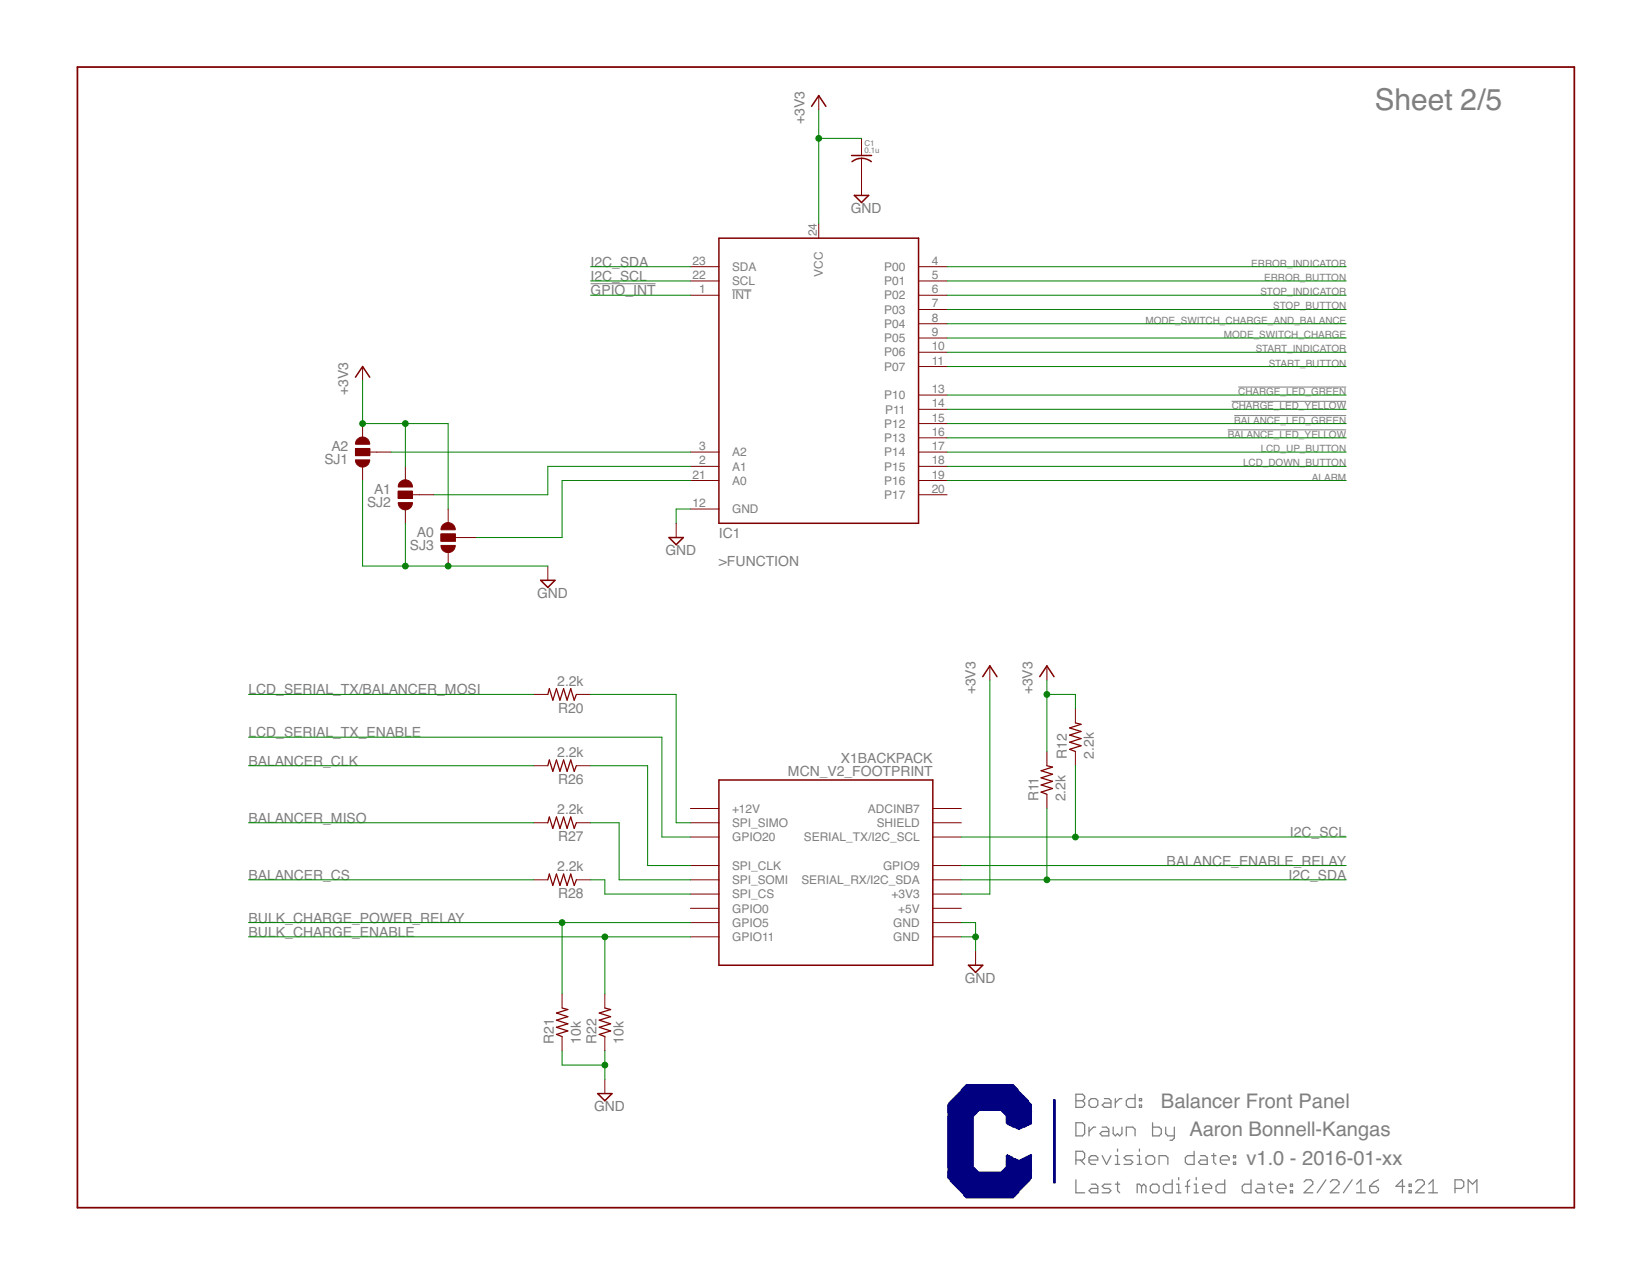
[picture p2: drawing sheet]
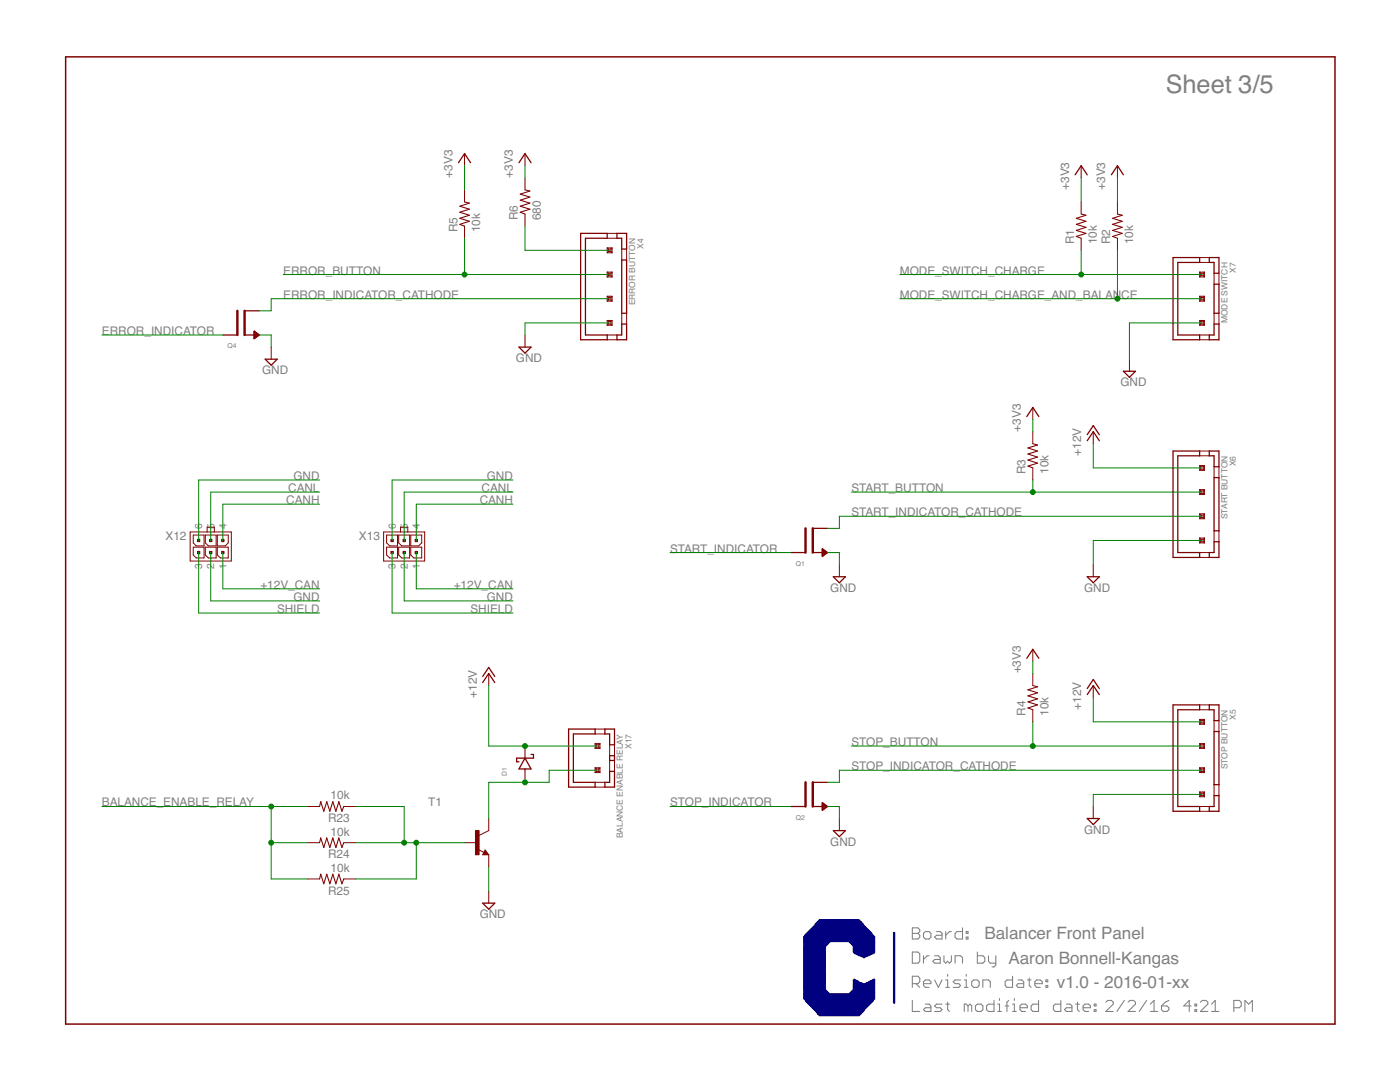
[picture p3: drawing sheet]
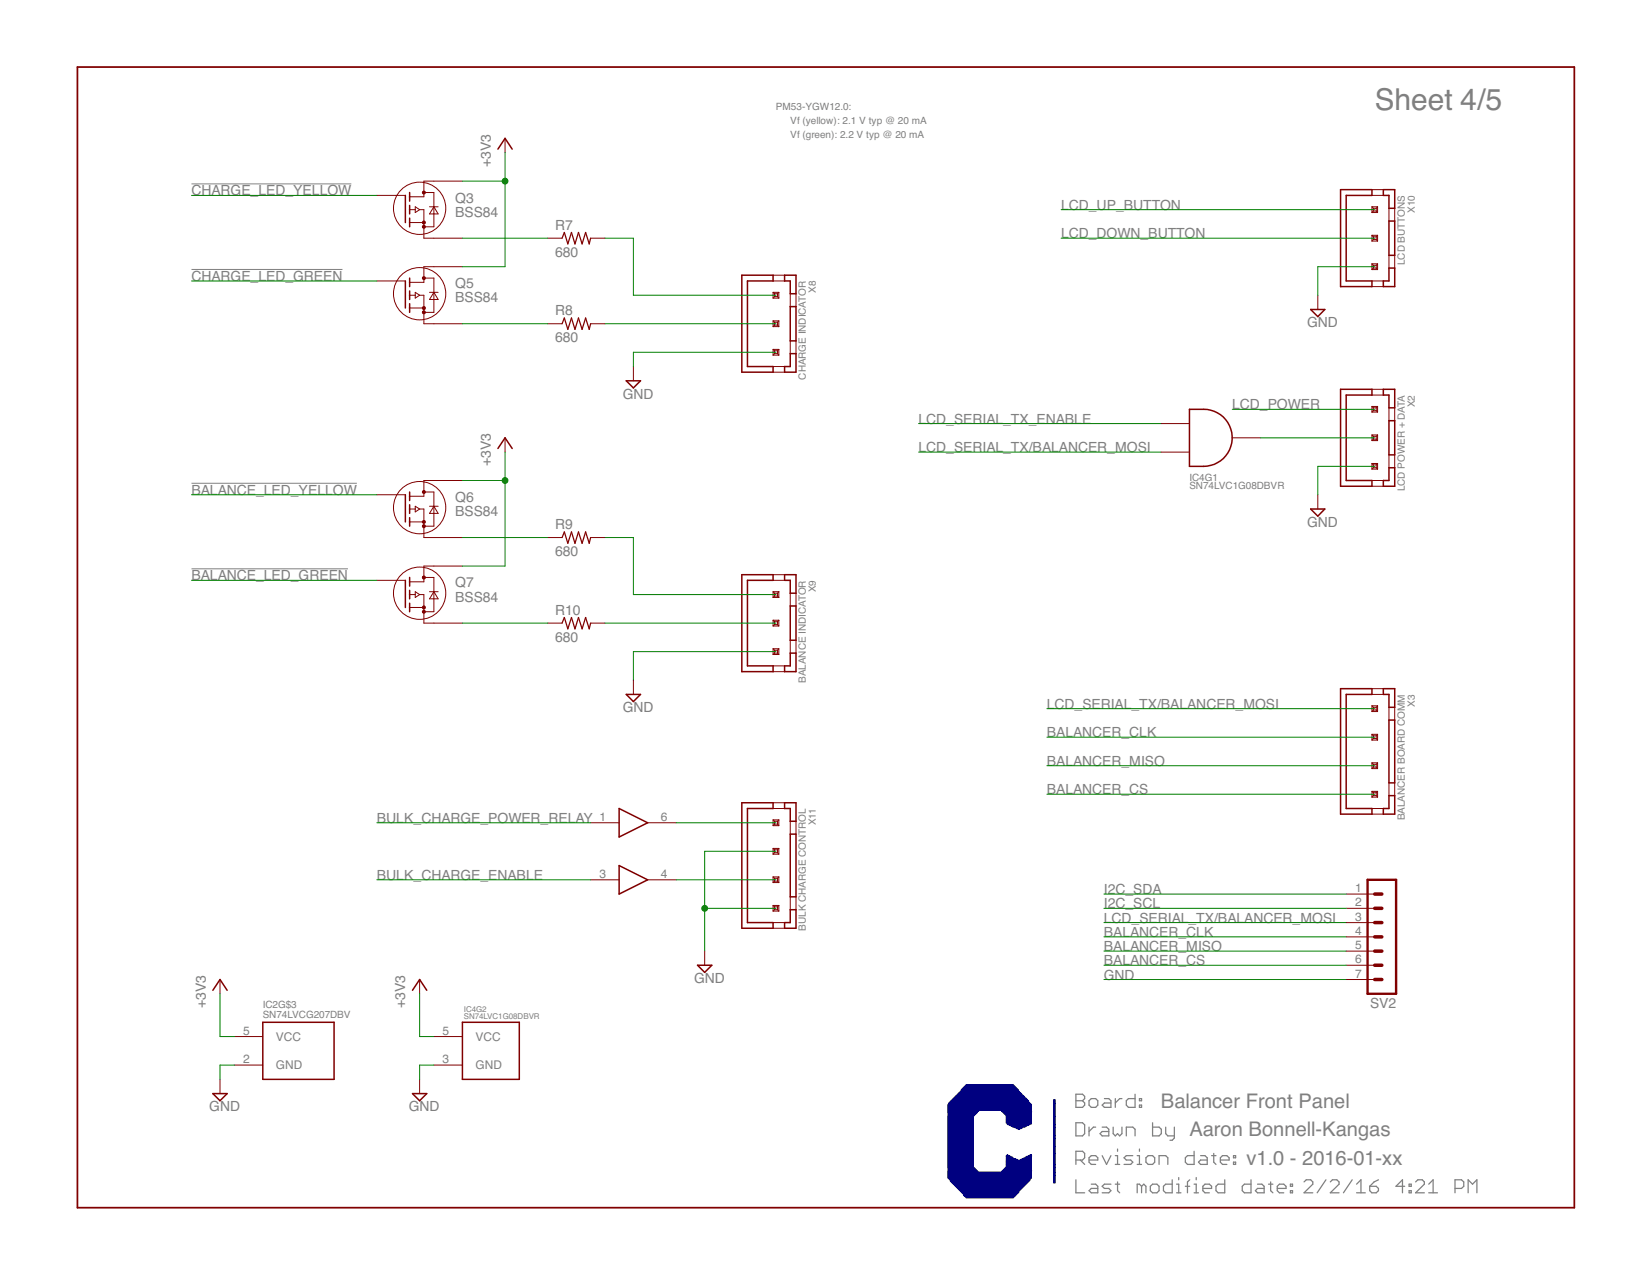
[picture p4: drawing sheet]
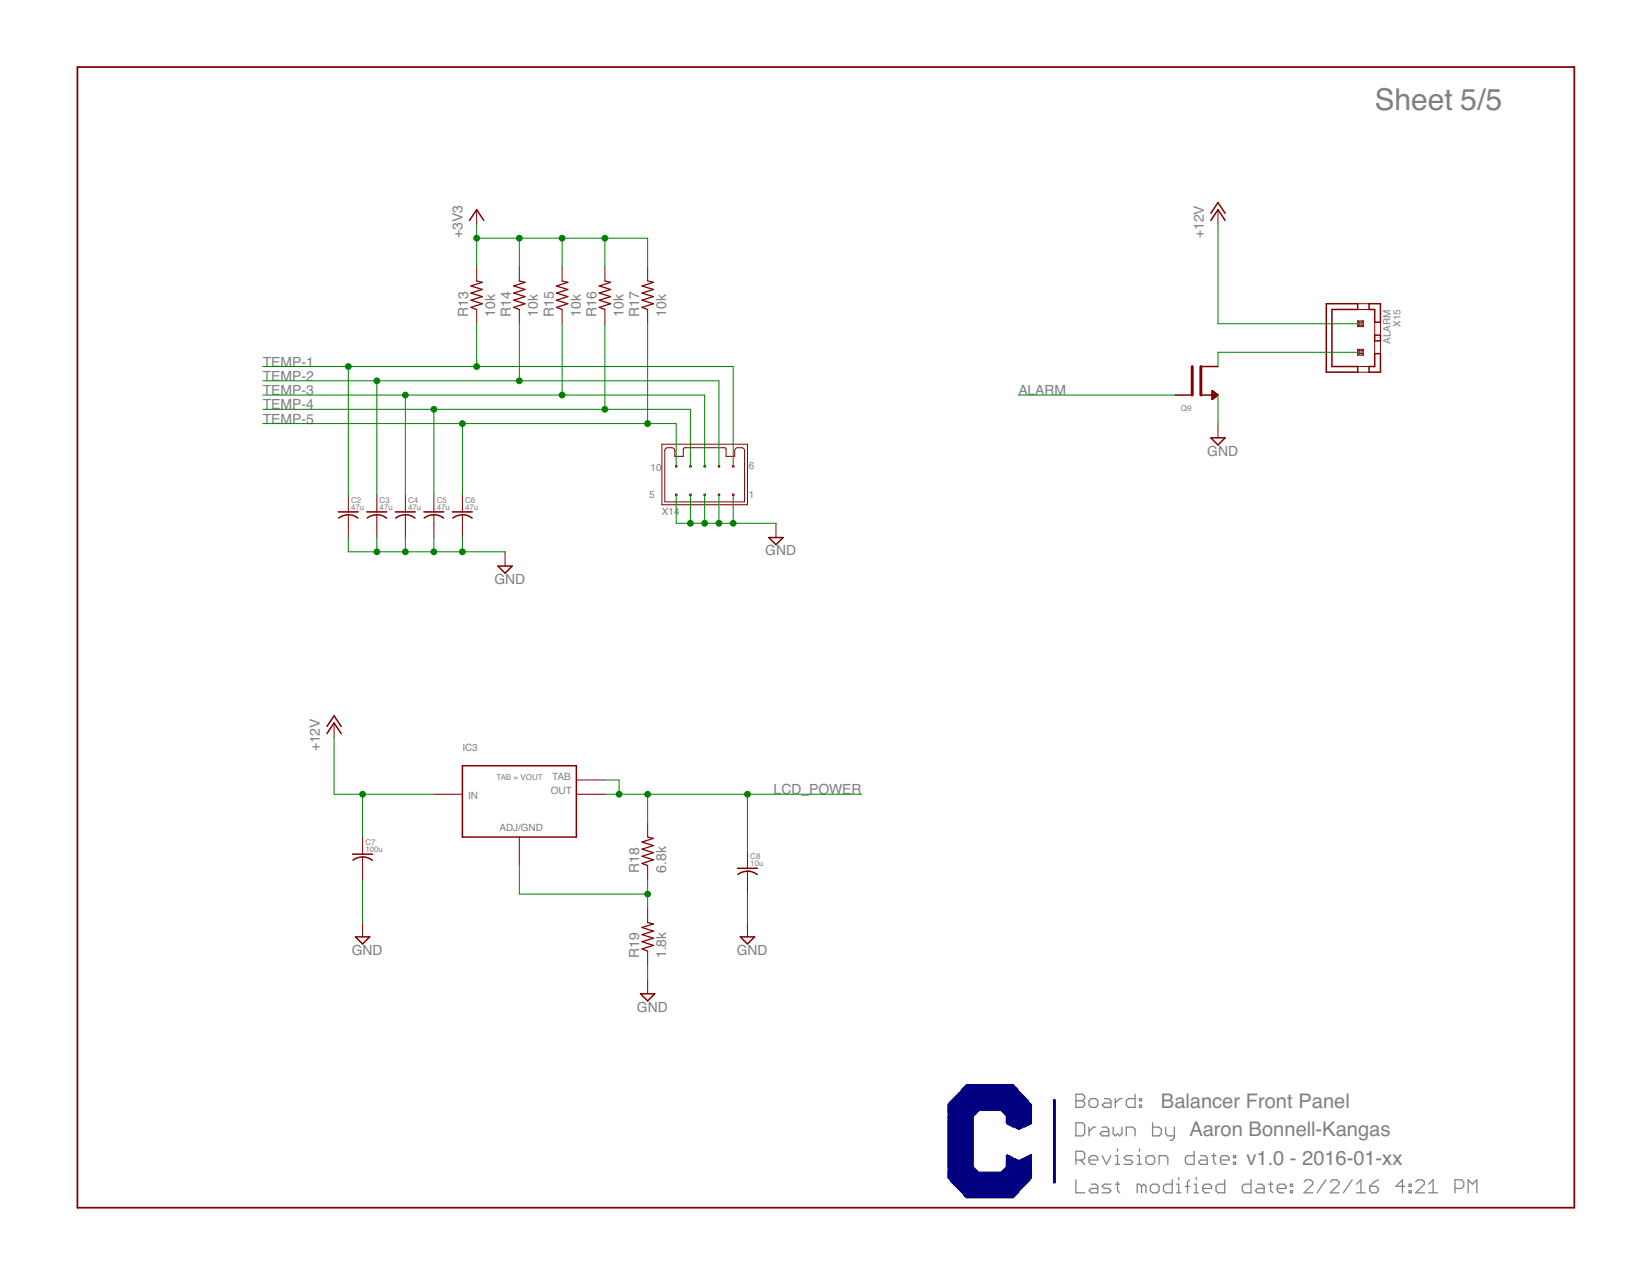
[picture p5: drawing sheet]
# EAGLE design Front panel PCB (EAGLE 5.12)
AUTHORNAME: Aaron Bonnell-Kangas; BOARDNAME: Balancer Front Panel; BOM: EXCLUDE; DATABASE: ../../../../../Component libraries/partsdb.txt; DESC: CAN HEADER; FUNCTION: BALANCER BOARD COMM; PARTNO: BCX38C; QTY: 2; REVISIONDATE: v1.0 - 2016-01-xx

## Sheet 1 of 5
X1-HDR1 (BOM-PART): BOM: INCLUDE; QTY: 1
X1-HDR2 (BOM-PART): BOM: INCLUDE; QTY: 1
X1-HDR3 (BOM-PART): BOM: INCLUDE; QTY: 1

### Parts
U$6  CURRENT-LOGO-0.25"  [CURRENT-0.25"]
X1  MCN_V2_FOOTPRINT  [MCN_V2_FOOTPRINT]
X16  BARREL_JACK-NO_CUTOUTS  [BARREL_JACK_5.5X2.1_NO-CUTOUTS]

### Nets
!GPIO_INT: X1.SENSORS-7(SENSORS:GP0) ; also sheet 2
+12V: X1.CAN-5(CAN:+12V) X16.1(TIP) ; also sheet 3,5
CANH: X1.CAN-6(CAN:CANH) ; also sheet 3
CANL: X1.CAN-4(CAN:CANL) ; also sheet 3
GND: X1.CAN-2(CAN:GND) X1.CAN-3(CAN:GND) X16.2(SLEEVE) ; also sheet 2,3,4,5
TEMP-1: X1.SENSORS-12(SENSORS:AIN-6) ; also sheet 5
TEMP-2: X1.SENSORS-11(SENSORS:AIN-5) ; also sheet 5
TEMP-3: X1.SENSORS-15(SENSORS:AIN-4) ; also sheet 5
TEMP-4: X1.SENSORS-16(SENSORS:AIN-3) ; also sheet 5
TEMP-5: X1.SENSORS-19(SENSORS:AIN-2) ; also sheet 5
Unconnected: X1.CAN-1(CAN:SHIELD) X1.SENSORS-1(SENSORS:AIN-7) X1.SENSORS-2(SENSORS:AIN-8) X1.SENSORS-3(SENSORS:GND) X1.SENSORS-4(SENSORS:GND) X1.SENSORS-5(SENSORS:AIN-9) X1.SENSORS-6(SENSORS:AIN-10) X1.SENSORS-8(SENSORS:GP1) X1.SENSORS-9(SENSORS:AIN-11) X1.SENSORS-10(SENSORS:AIN-12) X1.SENSORS-13(SENSORS:SHIELD) X1.SENSORS-14(SENSORS:+12V) X1.SENSORS-17(SENSORS:+5V) X1.SENSORS-18(SENSORS:+3V3) X1.SENSORS-20(SENSORS:AIN-1) X16.3(BREAK)

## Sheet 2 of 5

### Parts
C1  0.1u  C-USC0603  [C0603]
IC1  TCA9555PWR  [PW_(R-PDSO-G24)_(TSSOP-24)]
R11  2.2k  R-US_R0603  [R0603]
R12  2.2k  R-US_R0603  [R0603]
R20  2.2k  R-US_R0603  [R0603]
R21  10k  R-US_R0603  [R0603]
R22  10k  R-US_R0603  [R0603]
R26  2.2k  R-US_R0603  [R0603]
R27  2.2k  R-US_R0603  [R0603]
R28  2.2k  R-US_R0603  [R0603]
SJ1  A2  SOLDERJUMPER_2WAYPASTE1&2  [SJ_3_PASTE1&2]
SJ2  A1  SOLDERJUMPER_2WAYPASTE1&2  [SJ_3_PASTE1&2]
SJ3  A0  SOLDERJUMPER_2WAYPASTE1&2  [SJ_3_PASTE1&2]

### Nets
!BALANCE_LED_GREEN: IC1.15(P12) ; also sheet 4
!BALANCE_LED_YELLOW: IC1.16(P13) ; also sheet 4
!CHARGE_LED_GREEN: IC1.13(P10) ; also sheet 4
!CHARGE_LED_YELLOW: IC1.14(P11) ; also sheet 4
!GPIO_INT: IC1.1(!INT) ; also sheet 1
+3V3: C1.1 IC1.24(VCC) R11.2 R12.2 SJ1.3 SJ2.3 SJ3.3 X1.X1-7(BACKPACK:+3V3) ; also sheet 3,4,5
ALARM: IC1.19(P16) ; also sheet 5
BALANCE_ENABLE_RELAY: X1.X1-5(BACKPACK:GPIO9) ; also sheet 3
BALANCER_CLK: R26.2 ; also sheet 4
BALANCER_CS: R28.2 ; also sheet 4
BALANCER_MISO: R27.2 ; also sheet 4
BULK_CHARGE_ENABLE: R22.2 X1.X2-10(BACKPACK:GPIO11) ; also sheet 4
BULK_CHARGE_POWER_RELAY: R21.2 X1.X2-9(BACKPACK:GPIO5) ; also sheet 4
ERROR_BUTTON: IC1.5(P01) ; also sheet 3
ERROR_INDICATOR: IC1.4(P00) ; also sheet 3
GND: C1.2 IC1.12(GND) R21.1 R22.1 SJ1.1 SJ2.1 SJ3.1 X1.X1-9(BACKPACK:GND) X1.X1-10(BACKPACK:GND) ; also sheet 1,3,4,5
I2C_SCL: IC1.22(SCL) R12.1 X1.X1-3(BACKPACK:SERIAL_TX/I2C_SCL) ; also sheet 4
I2C_SDA: IC1.23(SDA) R11.1 X1.X1-6(BACKPACK:SERIAL_RX/I2C_SDA) ; also sheet 4
LCD_DOWN_BUTTON: IC1.18(P15) ; also sheet 4
LCD_SERIAL_TX/BALANCER_MOSI: R20.2 ; also sheet 4
LCD_SERIAL_TX_ENABLE: X1.X2-3(BACKPACK:GPIO20) ; also sheet 4
LCD_UP_BUTTON: IC1.17(P14) ; also sheet 4
MODE_SWITCH_CHARGE: IC1.9(P05) ; also sheet 3
MODE_SWITCH_CHARGE_AND_BALANCE: IC1.8(P04) ; also sheet 3
N$8: R20.1 X1.X2-2(BACKPACK:SPI_SIMO)
N$9: IC1.3(A2) SJ1.2
N$11: IC1.2(A1) SJ2.2
N$12: IC1.21(A0) SJ3.2
N$14: R26.1 X1.X2-5(BACKPACK:SPI_CLK)
N$17: R27.1 X1.X2-6(BACKPACK:SPI_SOMI)
N$18: R28.1 X1.X2-7(BACKPACK:SPI_CS)
START_BUTTON: IC1.11(P07) ; also sheet 3
START_INDICATOR: IC1.10(P06) ; also sheet 3
STOP_BUTTON: IC1.7(P03) ; also sheet 3
STOP_INDICATOR: IC1.6(P02) ; also sheet 3
Unconnected: IC1.20(P17) X1.X1-1(BACKPACK:ADCINB7) X1.X1-2(BACKPACK:SHIELD) X1.X1-8(BACKPACK:+5V) X1.X2-1(BACKPACK:+12V) X1.X2-8(BACKPACK:GPIO0)

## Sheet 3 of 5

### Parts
D1  SCHOTTKY_DIODE-SMA  [SMA]
Q1  FDN359AN  [SOT-23]
Q2  FDN359AN  [SOT-23]
Q4  FDN359AN  [SOT-23]
R1  10k  R-US_R0603  [R0603]
R2  10k  R-US_R0603  [R0603]
R3  10k  R-US_R0603  [R0603]
R4  10k  R-US_R0603  [R0603]
R5  10k  R-US_R0603  [R0603]
R6  680  R-US_R1210  [R1210]
R23  10k  R-US_R0603  [R0603]
R24  10k  R-US_R0603  [R0603]
R25  10k  R-US_R0603  [R0603]
T1  MPS2222A-NPN-TO92-CBE  [TO92-CBE]
X4  XH-4CKT-VERT-THRU  [B4B-XH-A]
X5  XH-4CKT-VERT-THRU  [B4B-XH-A]
X6  XH-4CKT-VERT-THRU  [B4B-XH-A]
X7  XH-3CKT-VERT-THRU  [B3B-XH-A]
X12  MICROFIT-06-DUAL-GOLD-THRU-POLARIZING_PEG-VERT  [MICROFIT-6-VERT-THRU-POLARIZING_PEG]
X13  MICROFIT-06-DUAL-GOLD-THRU-POLARIZING_PEG-VERT  [MICROFIT-6-VERT-THRU-POLARIZING_PEG]
X17  XH-2CKT-VERT  [B2B-XH-A]

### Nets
+3V3: R1.2 R2.2 R3.2 R4.2 R5.2 R6.2 ; also sheet 2,4,5
+12V: D1.CATHODE X5.1 X6.1 X17.1 ; also sheet 1,5
+12V_CAN: X12.1 X13.1
BALANCE_ENABLE_RELAY: R23.2 R24.2 R25.2 ; also sheet 2
CANH: X12.4 X13.4 ; also sheet 1
CANL: X12.5 X13.5 ; also sheet 1
ERROR_BUTTON: R5.1 X4.2 ; also sheet 2
ERROR_INDICATOR: Q4.1(GATE) ; also sheet 2
ERROR_INDICATOR_CATHODE: Q4.3(DRAIN) X4.3
GND: Q1.2(SOURCE) Q2.2(SOURCE) Q4.2(SOURCE) T1.E X4.4 X5.4 X6.4 X7.3 X12.2 X12.6 X13.2 X13.6 ; also sheet 1,2,4,5
MODE_SWITCH_CHARGE: R1.1 X7.1 ; also sheet 2
MODE_SWITCH_CHARGE_AND_BALANCE: R2.1 X7.2 ; also sheet 2
N$1: R6.1 X4.1
N$15: D1.ANODE T1.C X17.2
N$16: R23.1 R24.1 R25.1 T1.B
SHIELD: X12.3 X13.3
START_BUTTON: R3.1 X6.2 ; also sheet 2
START_INDICATOR: Q1.1(GATE) ; also sheet 2
START_INDICATOR_CATHODE: Q1.3(DRAIN) X6.3
STOP_BUTTON: R4.1 X5.2 ; also sheet 2
STOP_INDICATOR: Q2.1(GATE) ; also sheet 2
STOP_INDICATOR_CATHODE: Q2.3(DRAIN) X5.3

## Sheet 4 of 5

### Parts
IC2  SN74LVCG207DBV  [DBV_(R-PDSO-G6)]
IC4  SN74LVC1G08DBVR  [SOT-23-5_(DBV-R-PDSO-G5)]
Q3  BSS84  [SOT-23]
Q5  BSS84  [SOT-23]
Q6  BSS84  [SOT-23]
Q7  BSS84  [SOT-23]
R7  680  R-US_R1210  [R1210]
R8  680  R-US_R1210  [R1210]
R9  680  R-US_R1210  [R1210]
R10  680  R-US_R1210  [R1210]
SV2  MA07-1  [MA07-1]
X2  XH-3CKT-VERT-THRU  [B3B-XH-A]
X3  XH-4CKT-VERT-THRU  [B4B-XH-A]
X8  XH-3CKT-VERT-THRU  [B3B-XH-A]
X9  XH-3CKT-VERT-THRU  [B3B-XH-A]
X10  XH-3CKT-VERT-THRU  [B3B-XH-A]
X11  XH-4CKT-VERT-THRU  [B4B-XH-A]

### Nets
!BALANCE_LED_GREEN: Q7.1(GATE) ; also sheet 2
!BALANCE_LED_YELLOW: Q6.1(GATE) ; also sheet 2
!CHARGE_LED_GREEN: Q5.1(GATE) ; also sheet 2
!CHARGE_LED_YELLOW: Q3.1(GATE) ; also sheet 2
+3V3: IC2.5(VCC) IC4.5(VCC) Q3.2(SOURCE) Q5.2(SOURCE) Q6.2(SOURCE) Q7.2(SOURCE) ; also sheet 2,3,5
BALANCE_LED_GREEN_CATHODE1: R10.2 X9.2
BALANCE_LED_YELLOW_CATHODE1: R9.2 X9.1
BALANCER_CLK: SV2.4 X3.2 ; also sheet 2
BALANCER_CS: SV2.6 X3.4 ; also sheet 2
BALANCER_MISO: SV2.5 X3.3 ; also sheet 2
BULK_CHARGE_ENABLE: IC2.3(A) ; also sheet 2
BULK_CHARGE_ENABLE_BUFFERED: IC2.4(Y) X11.3
BULK_CHARGE_POWER_RELAY: IC2.1(A) ; also sheet 2
BULK_CHARGER_POWER_RELAY_BUFFERED: IC2.6(Y) X11.1
CHARGE_LED_YELLOW_CATHODE: R7.2 X8.1
GND: IC2.2(GND) IC4.3(GND) SV2.7 X2.3 X8.3 X9.3 X10.3 X11.2 X11.4 ; also sheet 1,2,3,5
I2C_SCL: SV2.2 ; also sheet 2
I2C_SDA: SV2.1 ; also sheet 2
LCD_DOWN_BUTTON: X10.2 ; also sheet 2
LCD_POWER: X2.1 ; also sheet 5
LCD_SERIAL_TX/BALANCER_MOSI: IC4.2(B) SV2.3 X3.1 ; also sheet 2
LCD_SERIAL_TX_ENABLE: IC4.1(A) ; also sheet 2
LCD_UP_BUTTON: X10.1 ; also sheet 2
N$2: Q3.3(DRAIN) R7.1
N$3: Q5.3(DRAIN) R8.1
N$4: Q6.3(DRAIN) R9.1
N$5: Q7.3(DRAIN) R10.1
N$6: R8.2 X8.2
N$13: IC4.4(Y) X2.2

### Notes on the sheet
- PM53-YGW12.0:
- Vf (yellow): 2.1 V typ @ 20 mA
- Vf (green): 2.2 V typ @ 20 mA

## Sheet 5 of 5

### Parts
C2  47u  C-USC1206  [C1206]
C3  47u  C-USC1206  [C1206]
C4  47u  C-USC1206  [C1206]
C5  47u  C-USC1206  [C1206]
C6  47u  C-USC1206  [C1206]
C7  100u  C-USC1812  [C1812]
C8  10u  C-USC3216  [C3216]
IC3  LM1117MP-ADJ/NOPB  [DCY_(R-PDSO-G4)]
Q9  FDN359AN  [SOT-23]
R13  10k  R-US_R0603  [R0603]
R14  10k  R-US_R0603  [R0603]
R15  10k  R-US_R0603  [R0603]
R16  10k  R-US_R0603  [R0603]
R17  10k  R-US_R0603  [R0603]
R18  6.8k  R-US_R0603  [R0603]
R19  1.8k  R-US_R0603  [R0603]
X14  MICROCLASP-10-DUAL-VERT  [MICROCLASP-10-DUAL-VERT]
X15  XH-2CKT-RA  [S2B-XH-A]

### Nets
+3V3: R13.2 R14.2 R15.2 R16.2 R17.2 ; also sheet 2,3,4
+12V: C7.1 IC3.3(IN) X15.1 ; also sheet 1,3
ALARM: Q9.1(GATE) ; also sheet 2
GND: C2.2 C3.2 C4.2 C5.2 C6.2 C7.2 C8.2 Q9.2(SOURCE) R19.1 X14.1 X14.2 X14.3 X14.4 X14.5 ; also sheet 1,2,3,4
LCD_POWER: C8.1 IC3.2(OUT) IC3.4(TAB) R18.2 ; also sheet 4
N$7: Q9.3(DRAIN) X15.2
N$10: IC3.1(GND) R18.1 R19.2
TEMP-1: C2.1 R13.1 X14.6 ; also sheet 1
TEMP-2: C3.1 R14.1 X14.7 ; also sheet 1
TEMP-3: C4.1 R15.1 X14.8 ; also sheet 1
TEMP-4: C5.1 R16.1 X14.9 ; also sheet 1
TEMP-5: C6.1 R17.1 X14.10 ; also sheet 1
